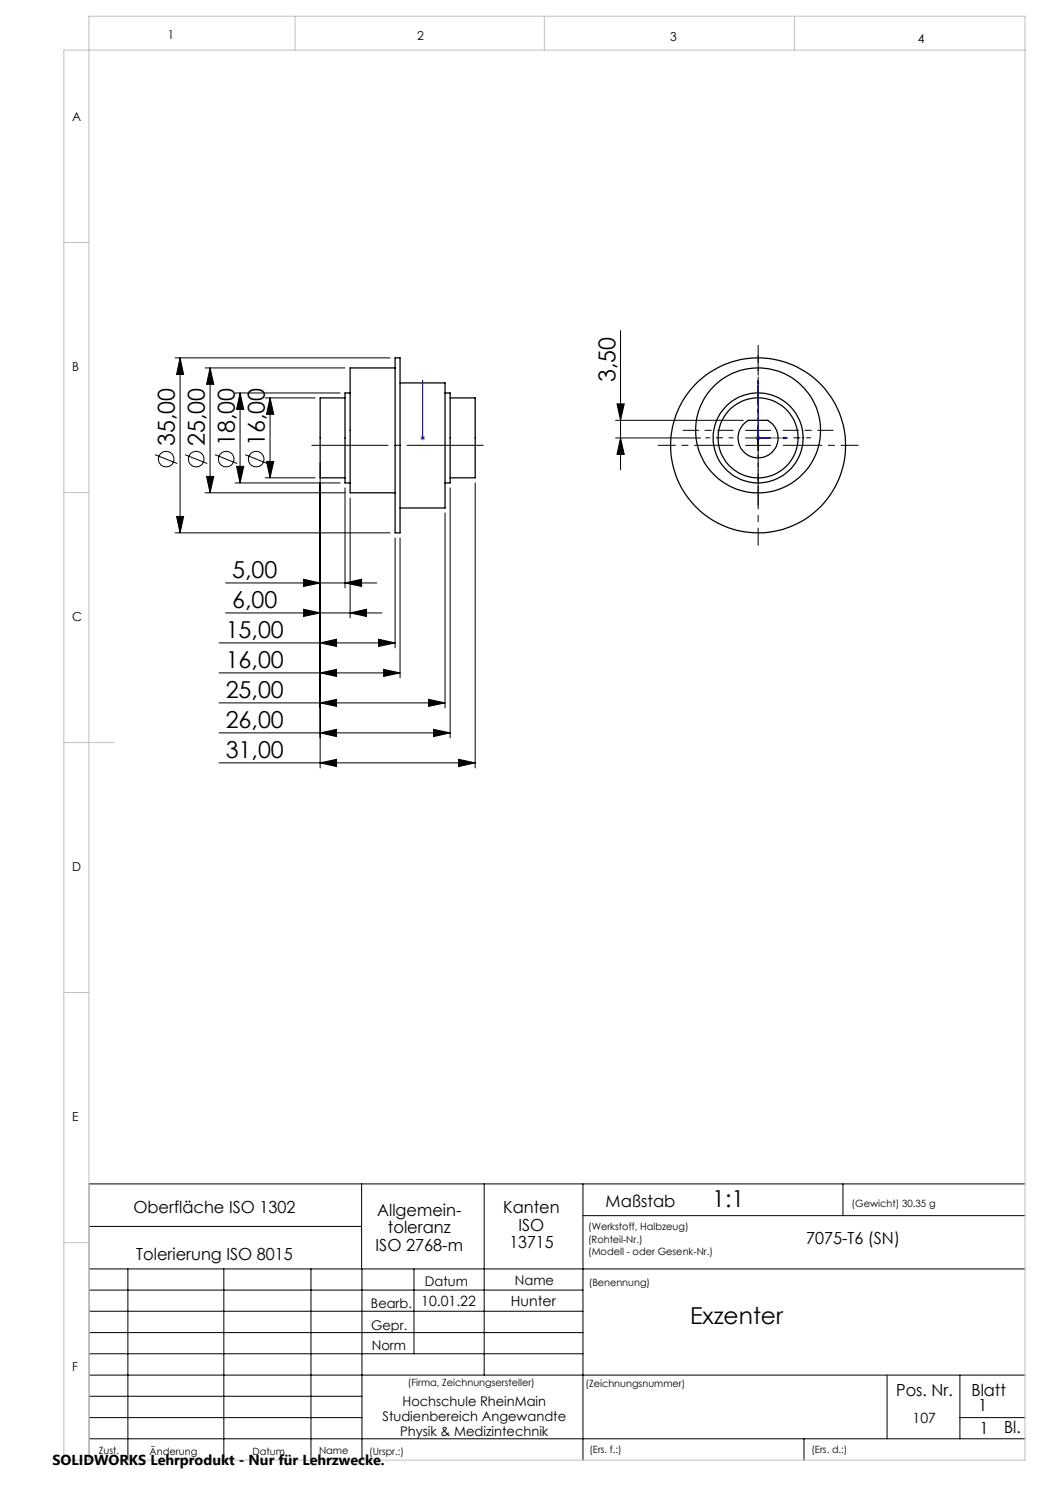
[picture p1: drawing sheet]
<svg xmlns="http://www.w3.org/2000/svg" width="210mm" height="297mm" viewBox="0 0 210 297" stroke-linecap="round" stroke-linejoin="round" font-family="sans-serif">
<g fill="none" stroke="#000" stroke-width=".2">
<path d="M35 71.6h43M36 71.6v35M36 71.6l.7 3.3h-1.4zM41 73.6h28M42 73.6v25M42 73.6l.8 3.3h-1.5zM47 78.6h21M48 78.6l.8 3.3h-1.5zM48 78.6v18M53 79.6h10M54 79.6l.8 3.3h-1.5zM54 79.6v16"/>
<path d="M124.1 66.1v27.8M31 90.9l4.5 1.8M37 90.9l4.5 1.8M41 98.6h28M41.3 95.3h1.5l-.8 3.3zM43 90.9l4.4 1.8M47 96.6h21M47.3 93.3h1.5l-.8 3.3zM49 90.9l4.5 1.8M53 95.6h10M53.3 92.3h1.5l-.8 3.3zM64 92.6v61"/>
<path d="M69 97.6v20M70 99.6v24M90 97.6v50M95 96.6v57M123.1 87.6h17M123.1 84.1h25.6M123.4 80.8h1.4l-.7 3.3zM124.1 87.6l.7 3.3h-1.4zM149.1 89.1h5M149.1 86.1h5M149.1 87.6h5M151.6 83.6v8"/>
<path d="M35 106.6h43M35.3 103.3h1.4l-.7 3.3zM45.1 116.6h30.3M60.7 115.8l3.3 .8-3.3 .7zM69 116.6l3.3-.8v1.5zM79 107.6v22M80 107.6v28M89 102.6v39M43.8 128.6h35.2M43.8 134.6h36.2M45.1 122.6h31.3M60.7 121.8l3.3 .8-3.3 .7z"/>
<path d="M64 128.6l3.3-.8v1.5zM64 134.6l3.3-.7v1.4zM70 122.6l3.3-.8v1.5zM75.7 127.8l3.3 .8-3.3 .7zM76.7 133.9l3.3 .7-3.3 .7zM85.7 139.9l3.3 .7-3.3 .7zM43.8 140.6h45.2M43.8 146.6h46.2M43.8 152.6h51.2M64 140.6l3.3-.7v1.4zM64 146.6l3.3-.7v1.4zM64 152.6l3.3-.7v1.4z"/>
<path d="M86.7 145.9l3.3 .7-3.3 .7zM91.7 151.9l3.3 .7-3.3 .7zM72.3 236.8v17M96.8 236.8v38.2M116.6 236.8v55.2M168.6 236.8v6.3M205 236.8h-187.2v55.2M17.8 253.8h187.2M17.8 258h98.8M17.8 245.3h54.5M25.6 253.8v38.2M44.8 253.8v38.2"/>
<path d="M62.2 253.8v38.2M72.4 253.8v38.2M82.8 253.8v17M116.6 243.1h88.4M17.8 270.8h98.8M17.8 266.5h98.8M17.8 262.3h98.8M17.8 279.3h54.6M17.8 275h187.2M177.4 275v12.8M192 275v12.8M17.8 287.8h187.2"/>
<path d="M17.8 283.5h54.6M160.8 287.8v4.2M192 283.5h13"/>
<circle cx="33.2" cy="91.8" r="1.56"/>
<circle cx="39.2" cy="91.8" r="1.56"/>
<circle cx="45.2" cy="91.8" r="1.56"/>
<circle cx="51.2" cy="91.8" r="1.55"/>
</g>
<path d="M84.5 76.1v.5v-.5M84.5 76.1v11.5M151.6 76.1v11.5h5.8M151.6 76.1l.2 .5h-.3zM84.5 87.5v.2zM84.5 87.6h.1M156.8 87.5l.6 .1-.6 .1z" fill="none" stroke="#00f" stroke-width=".2"/>
<path d="M84 87.6h1M84.2 87.2l.7 .7M84.5 87.1v1M84.9 87.2l-.7 .7M151.1 87.6h1M151.3 87.2l.7 .7M151.6 87.1v1M152 87.2l-.7 .7" fill="none" stroke="#808080" stroke-width=".2"/>
<path d="M62 89.1h35.1" fill="none" stroke="#000" stroke-width=".2" stroke-dasharray="15.2 1.3 1.3 1.3" stroke-dashoffset="-.4"/>
<path d="M146.6 89.1h-15M151.6 84.1v-15M151.6 94.1v15M156.6 89.1h15" fill="none" stroke="#000" stroke-width=".2" stroke-dasharray="15.2 1.3 1.3 1.3" stroke-dashoffset="7.5"/>
<path d="M146.6 86.1h-10M151.6 81.1v-10M151.6 91.1v10M156.6 86.1h10" fill="none" stroke="#000" stroke-width=".2" stroke-dasharray="15.2 1.3 1.3 1.3" stroke-dashoffset="12.1"/>
<path d="M146.6 87.6h-5.5M151.6 82.6v-5.5M151.6 92.6v5.5M156.6 87.6h5.5" fill="none" stroke="#000" stroke-width=".2" stroke-dasharray="15.2 1.3 1.3 1.3" stroke-dashoffset="14.4"/>
<path d="M59 3.2v6.8M108.9 3.2v6.8M158.9 3.2v6.8M205 10h-192.2v282h192.2v-288.8h-187.2v288.8M12.8 48.5h5M12.8 98.5h5M12.8 148.5h10M12.8 198.5h5M12.8 248.5h5" fill="none" stroke="#c0c0c0" stroke-width=".2"/>
<g fill="#00f">
<path d="M84.5 87.5v.2zM84.5 76.1v.5z"/>
<path d="M156.8 87.5l.6 .1-.6 .1zM151.6 76.1l.2 .5h-.3z"/>
</g>
<g fill="#000">
<path d="M54 79.6l.8 3.3h-1.5zM53.3 92.3h1.5l-.8 3.3zM48 78.6l.8 3.3h-1.5zM47.3 93.3h1.5l-.8 3.3zM42 73.6l.8 3.3h-1.5zM41.3 95.3h1.5l-.8 3.3zM36 71.6l.7 3.3h-1.4zM35.3 103.3h1.4l-.7 3.3zM123.4 80.8h1.4l-.7 3.3zM124.1 87.6l.7 3.3h-1.4z"/>
<path d="M60.7 115.8l3.3 .8-3.3 .7zM69 116.6l3.3-.8v1.5zM60.7 121.8l3.3 .8-3.3 .7zM70 122.6l3.3-.8v1.5zM64 128.6l3.3-.8v1.5zM75.7 127.8l3.3 .8-3.3 .7zM64 134.6l3.3-.7v1.4zM76.7 133.9l3.3 .7-3.3 .7zM64 140.6l3.3-.7v1.4zM85.7 139.9l3.3 .7-3.3 .7zM64 146.6l3.3-.7v1.4zM86.7 145.9l3.3 .7-3.3 .7zM64 152.6l3.3-.7v1.4zM91.7 151.9l3.3 .7-3.3 .7z"/>
</g>
<g fill="none" stroke="#000" stroke-width=".25">
<path d="M69 79.6h-5v16h5M70 78.6h-1v18h1M79 71.6h1v35h-1zM79 73.6h-9v25h9M80 76.6h9v25h-9M89 78.6h1v18h-1M90 79.6h5v16h-5M148.7 84.8l1-.7h3.9a4 4 0 0 1 1.4 5.7 4 4 0 0 1-5.9 .9 4 4 0 0 1-.4-5.9z"/>
<circle cx="151.6" cy="87.6" r="8"/>
<circle cx="151.6" cy="87.6" r="9"/>
<circle cx="151.6" cy="86.1" r="12.5"/>
<circle cx="151.6" cy="89.1" r="17.5"/>
</g>
<g font-size="4.7">
<text x="123.1" y="76.4" transform="rotate(-90 123.1 76.4)">3,50</text>
<text x="35" y="89.2" transform="rotate(-90 35 89.2)">35,00</text>
<text x="41" y="89.2" transform="rotate(-90 41 89.2)">25,00</text>
<text x="47" y="89.2" transform="rotate(-90 47 89.2)">18,00</text>
<text x="53" y="89.2" transform="rotate(-90 53 89.2)">16,00</text>
<text x="46.4" y="115.5">5,00</text>
<text x="46.4" y="121.5">6,00</text>
<text x="45.1" y="127.6">15,00</text>
<text x="45.1" y="133.6">16,00</text>
<text x="45.1" y="139.6">25,00</text>
<text x="45.1" y="145.6">26,00</text>
<text x="45.1" y="151.6">31,00</text>
<text x="142.5" y="241.5">1:1</text>
<text x="138" y="264.7">Exzenter</text>
</g>
<g font-size="3.3">
<text x="26.7" y="242.7">Oberfläche ISO 1302</text>
<text x="75.4" y="243.2">Allgemein-</text>
<text x="100.6" y="242.7">Kanten</text>
<text x="121.1" y="241.4">Maßstab</text>
<text x="27.2" y="251.9">Tolerierung ISO 8015</text>
<text x="75.1" y="250.2">ISO 2768-m</text>
<text x="77.6" y="246.7">toleranz</text>
<text x="101.9" y="249.7">13715</text>
<text x="103.7" y="246.2">ISO</text>
<text x="161.2" y="248.7">7075-T6 (SN)</text>
<text x="179.2" y="279.2">Pos. Nr.</text>
<text x="194.3" y="279.2">Blatt</text>
<text x="195.7" y="282.1">1</text>
<text x="195.9" y="286.9">1</text>
<text x="200.8" y="286.7">Bl.</text>
</g>
<text font-size="2.9" x="10.5" y="292.9">SOLIDWORKS Lehrprodukt - Nur für Lehrzwecke.</text>
<g font-size="2.8">
<text x="84.2" y="261.3">10.01.22</text>
<text x="102.2" y="261.3">Hunter</text>
<text x="182.5" y="284.6">107</text>
</g>
<g font-size="2.7">
<text x="85" y="257.2">Datum</text>
<text x="103" y="257.1">Name</text>
<text x="74.2" y="261.6">Bearb.</text>
<text x="74.2" y="265.9">Gepr.</text>
<text x="74.3" y="270.1">Norm</text>
<text x="80.5" y="281.1">Hochschule RheinMain</text>
<text x="76.5" y="284.1">Studienbereich Angewandte</text>
<text x="80" y="287.1">Physik &amp; Medizintechnik</text>
</g>
<g font-size="2.5">
<text x="33.6" y="7.8">1</text>
<text x="83.4" y="8.1">2</text>
<text x="134" y="8.2">3</text>
<text x="183.6" y="8.5">4</text>
<text x="14.5" y="24.2">A</text>
<text x="14.5" y="74.2">B</text>
<text x="14.5" y="124.2">C</text>
<text x="14.5" y="174.2">D</text>
<text x="14.5" y="224.2">E</text>
<text x="14.5" y="274.2">F</text>
</g>
<g font-size="2">
<text x="170.3" y="241.4">(Gewicht) 30.35 g</text>
<text x="117.6" y="246.1">(Werkstoff, Halbzeug)</text>
<text x="117.6" y="248.6">(Rohteil-Nr.)</text>
<text x="117.6" y="251.1">(Modell - oder Gesenk-Nr.)</text>
<text x="117.8" y="257.2">(Benennung)</text>
<text x="81.6" y="277.3">(Firma, Zeichnungsersteller)</text>
<text x="117.1" y="277.4">(Zeichnungsnummer)</text>
<text x="19.8" y="290.7">Zust.</text>
<text x="29.9" y="290.9">Änderung</text>
<text x="50.5" y="290.9">Datum</text>
<text x="63.8" y="290.8">Name</text>
<text x="73.9" y="291.1">(Urspr.:)</text>
<text x="117.9" y="290.7">(Ers. f.:)</text>
<text x="162.3" y="290.6">(Ers. d.:)</text>
</g>
</svg>
